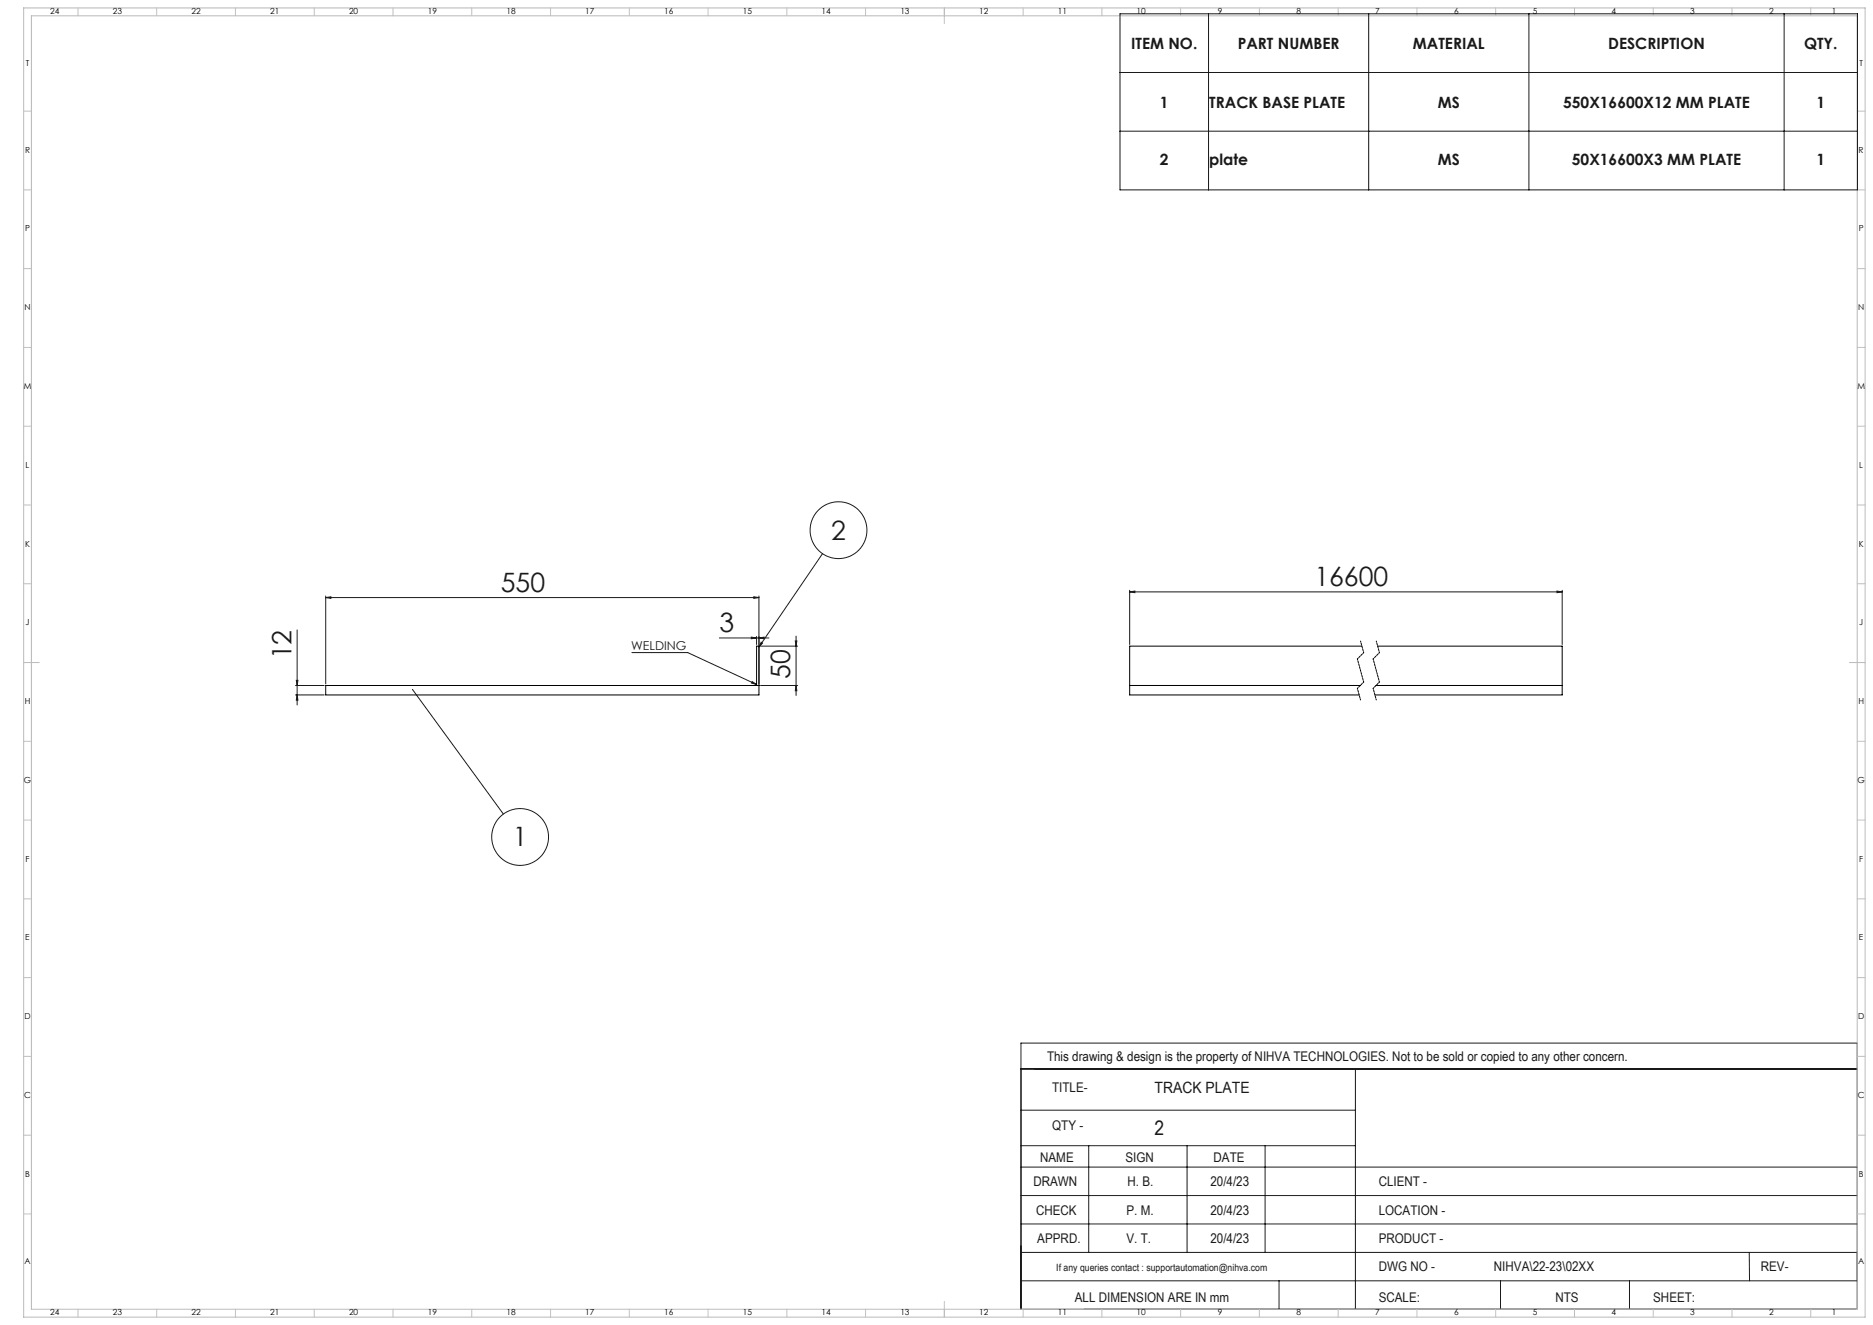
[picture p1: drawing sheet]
<svg xmlns="http://www.w3.org/2000/svg" width="1189mm" height="841mm" viewBox="0 0 1189 841" stroke-linecap="round" stroke-linejoin="round" font-family="sans-serif">
<path d="M648 678v153" fill="none" stroke="#000" stroke-width=".63"/>
<g fill="none" stroke="#191924" stroke-width=".63">
<path d="M711 9h468v112h-468zM767 9v112M869 9v112M971 9v112M1133 9v112M711 46h468M711 83h468M522 351l-40 60M207 379h3v1zM207 378v56M207 379h275M478 379h4l-4 1z"/>
<path d="M482 378v56M717 376l3-1v1zM717 375v34M717 376h275M988 375l4 1h-4zM992 375v34M189 400v47M401 414h36l43 20M457 405h31M477 404l3 1h-3zM480 404v5M482 405l3-1v1z"/>
<path d="M483 410h23M483 408h1l-2 3zM505 407h1l-1 3zM505 404v37M188 435h18M188 432h1v3zM262 438l58 79M477 433l3 1h-3zM483 435h23M505 435l1 3h-1zM188 441h18M189 441v3h-1z"/>
<path d="M648 662h531v169h-531zM648 678h531M860 678v153M648 705h212M648 727h212M691 727v68M754 727v68M803 727v68M648 759h531M648 741h531M648 777h531M648 795h531"/>
<path d="M1110 795l1 18M648 813h531M812 813v18M953 813v18M1034 813v18"/>
<circle cx="532" cy="337" r="18"/>
<circle cx="330" cy="531" r="18"/>
</g>
<g fill="none" stroke="#c0c0c0" stroke-width=".63">
<path d="M49 5v5M99 5v5M149 5v5M199 5v5M249 5v5M299 5v5M349 5v5M399 5v5M449 5v5M499 5v5M549 5v5M599 5v10"/>
<path d="M649 5v5M699 5v5M749 5v5M799 5v5M849 5v5M899 5v5M949 5v5M999 5v5M1049 5v5M1099 5v5M1149 5v5M15 71h5"/>
<path d="M1179 71h5M15 121h5M1179 121h5M15 171h5M1179 171h5M15 221h5M1179 221h5M15 271h5M1179 271h5M15 321h5M1179 321h5M15 371h5"/>
<path d="M1179 371h5M15 421h10M1174 421h10M15 471h5M1179 471h5M15 521h5M1179 521h5M15 571h5M1179 571h5M15 621h5M1179 621h5M15 671h5"/>
<path d="M1179 671h5M15 721h5M1179 721h5M15 771h5M1179 771h5M49 831v5M99 831v5M149 831v5M199 831v5M249 831v5M299 831v5M349 831v5"/>
<path d="M399 831v5M449 831v5M499 831v5M549 831v5M599 826v10M649 831v5M699 831v5M749 831v5M799 831v5M849 831v5M899 831v5M949 831v5"/>
<path d="M999 831v5M1049 831v5M1099 831v5M1149 831v5"/>
</g>
<path d="M15 5h1169v831h-1169zM20 10h1159v821h-1159z" fill="none" stroke="#c0c0c0" stroke-width=".7"/>
<path d="M862 418l4 15M864 407l2 7M872 418l4 15M874 407l2 7M862 437l2 7M872 437l2 7" fill="none" stroke="#000" stroke-width=".63" stroke-dasharray="1.3 .6" stroke-dashoffset=".6"/>
<path d="M866 414l-4 4M876 414l-4 4M866 433l-4 4M876 433l-4 4" fill="none" stroke="#000" stroke-width=".63" stroke-dasharray="1.3 .6" stroke-dashoffset=".7"/>
<g fill="#191924">
<path d="M477 433l3 1h-3z"/>
<path d="M482 405l3-1v1zM477 404l3 1h-3z"/>
<path d="M207 379h3v1zM478 379h4l-4 1zM483 408h1l-2 3zM262 437v1zM717 376l3-1v1zM988 375l4 1h-4z"/>
<path d="M188 432h1v3zM189 441v3h-1zM505 407h1l-1 3zM505 435l1 3h-1z"/>
</g>
<path d="M865 410h-148v31h146M875 410h117v31h-119M480 435v-25h2v31h-275v-6h275M717 435h146M874 435h118" fill="none" stroke="#000" stroke-width=".63"/>
<g font-size="16.9" fill="#191924">
<text x="528" y="342">2</text>
<text x="834" y="372">16600</text>
<text x="318" y="376">550</text>
<text x="457" y="401">3</text>
<text x="185" y="419" transform="rotate(-90 185 419)">12</text>
<text x="502" y="431" transform="rotate(-90 502 431)">50</text>
<text x="326" y="537">1</text>
</g>
<text font-size="12.7" fill="#191924" x="733" y="721">2</text>
<g font-size="9.9" fill="#191924">
<text x="718" y="31">ITEM NO.</text>
<text x="786" y="31">PART NUMBER</text>
<text x="897" y="31">MATERIAL</text>
<text x="1021" y="31">DESCRIPTION</text>
<text x="1145" y="31">QTY.</text>
<text x="736" y="68">1</text>
<text x="768" y="68">TRACK BASE PLATE</text>
<text x="913" y="68">MS</text>
<text x="992" y="68">550X16600X12 MM PLATE</text>
<text x="1153" y="68">1</text>
<text x="736" y="105">2</text>
<text x="768" y="105">plate</text>
<text x="913" y="105">MS</text>
<text x="998" y="105">50X16600X3 MM PLATE</text>
<text x="1153" y="105">1</text>
<text x="733" y="694">TRACK PLATE</text>
</g>
<g font-size="8.5" fill="#191924">
<text x="665" y="674">This drawing &amp; design is the property of NIHVA TECHNOLOGIES. Not to be sold or copied to any other concern.</text>
<text x="668" y="693">TITLE-</text>
<text x="668" y="717">QTY -</text>
<text x="660" y="737">NAME</text>
<text x="714" y="737">SIGN</text>
<text x="770" y="737">DATE</text>
<text x="656" y="753">DRAWN</text>
<text x="716" y="753">H. B.</text>
<text x="768" y="753">20/4/23</text>
<text x="875" y="753">CLIENT -</text>
<text x="658" y="771">CHECK</text>
<text x="715" y="771">P. M.</text>
<text x="768" y="771">20/4/23</text>
<text x="875" y="771">LOCATION -</text>
<text x="659" y="789">APPRD.</text>
<text x="715" y="789">V. T.</text>
<text x="768" y="789">20/4/23</text>
<text x="875" y="789">PRODUCT -</text>
<text x="875" y="807">DWG NO -</text>
<text x="948" y="807">NIHVA\22-23\02XX</text>
<text x="1118" y="807">REV-</text>
<text x="682" y="826">ALL DIMENSION ARE IN mm</text>
<text x="875" y="826">SCALE:</text>
<text x="987" y="827">NTS</text>
<text x="1049" y="826">SHEET:</text>
</g>
<text font-size="7.8" fill="#191924" x="401" y="412">WELDING</text>
<text font-size="6.3" fill="#191924" x="671" y="807">If any queries contact : supportautomation@nihva.com</text>
<g font-size="5.3">
<text x="32" y="9">24</text>
<text x="72" y="9">23</text>
<text x="122" y="9">22</text>
<text x="172" y="9">21</text>
<text x="222" y="9">20</text>
<text x="272" y="9">19</text>
<text x="322" y="9">18</text>
<text x="372" y="9">17</text>
<text x="422" y="9">16</text>
<text x="472" y="9">15</text>
<text x="522" y="9">14</text>
<text x="572" y="9">13</text>
<text x="622" y="9">12</text>
<text x="672" y="9">11</text>
<text x="722" y="9">10</text>
<text x="773" y="9">9</text>
<text x="823" y="9">8</text>
<text x="873" y="9">7</text>
<text x="923" y="9">6</text>
<text x="973" y="9">5</text>
<text x="1023" y="9">4</text>
<text x="1073" y="9">3</text>
<text x="1123" y="9">2</text>
<text x="1163" y="9">1</text>
<text x="16" y="42">T</text>
<text x="1180" y="42">T</text>
<text x="16" y="97">R</text>
<text x="1180" y="97">R</text>
<text x="16" y="147">P</text>
<text x="1180" y="147">P</text>
<text x="16" y="197">N</text>
<text x="1180" y="197">N</text>
<text x="15" y="247">M</text>
<text x="1179" y="247">M</text>
<text x="16" y="297">L</text>
<text x="1180" y="297">L</text>
<text x="16" y="347">K</text>
<text x="1180" y="347">K</text>
<text x="16" y="397">J</text>
<text x="1180" y="397">J</text>
<text x="16" y="447">H</text>
<text x="1180" y="447">H</text>
<text x="15" y="497">G</text>
<text x="1179" y="497">G</text>
<text x="16" y="547">F</text>
<text x="1180" y="547">F</text>
<text x="16" y="597">E</text>
<text x="1180" y="597">E</text>
<text x="16" y="647">D</text>
<text x="1180" y="647">D</text>
<text x="15" y="697">C</text>
<text x="1179" y="697">C</text>
<text x="16" y="747">B</text>
<text x="1180" y="747">B</text>
<text x="16" y="802">A</text>
<text x="1180" y="802">A</text>
<text x="32" y="835">24</text>
<text x="72" y="835">23</text>
<text x="122" y="835">22</text>
<text x="172" y="835">21</text>
<text x="222" y="835">20</text>
<text x="272" y="835">19</text>
<text x="322" y="835">18</text>
<text x="372" y="835">17</text>
<text x="422" y="835">16</text>
<text x="472" y="835">15</text>
<text x="522" y="835">14</text>
<text x="572" y="835">13</text>
<text x="622" y="835">12</text>
<text x="672" y="835">11</text>
<text x="722" y="835">10</text>
<text x="773" y="835">9</text>
<text x="823" y="835">8</text>
<text x="873" y="835">7</text>
<text x="923" y="835">6</text>
<text x="973" y="835">5</text>
<text x="1023" y="835">4</text>
<text x="1073" y="835">3</text>
<text x="1123" y="835">2</text>
<text x="1163" y="835">1</text>
</g>
</svg>
